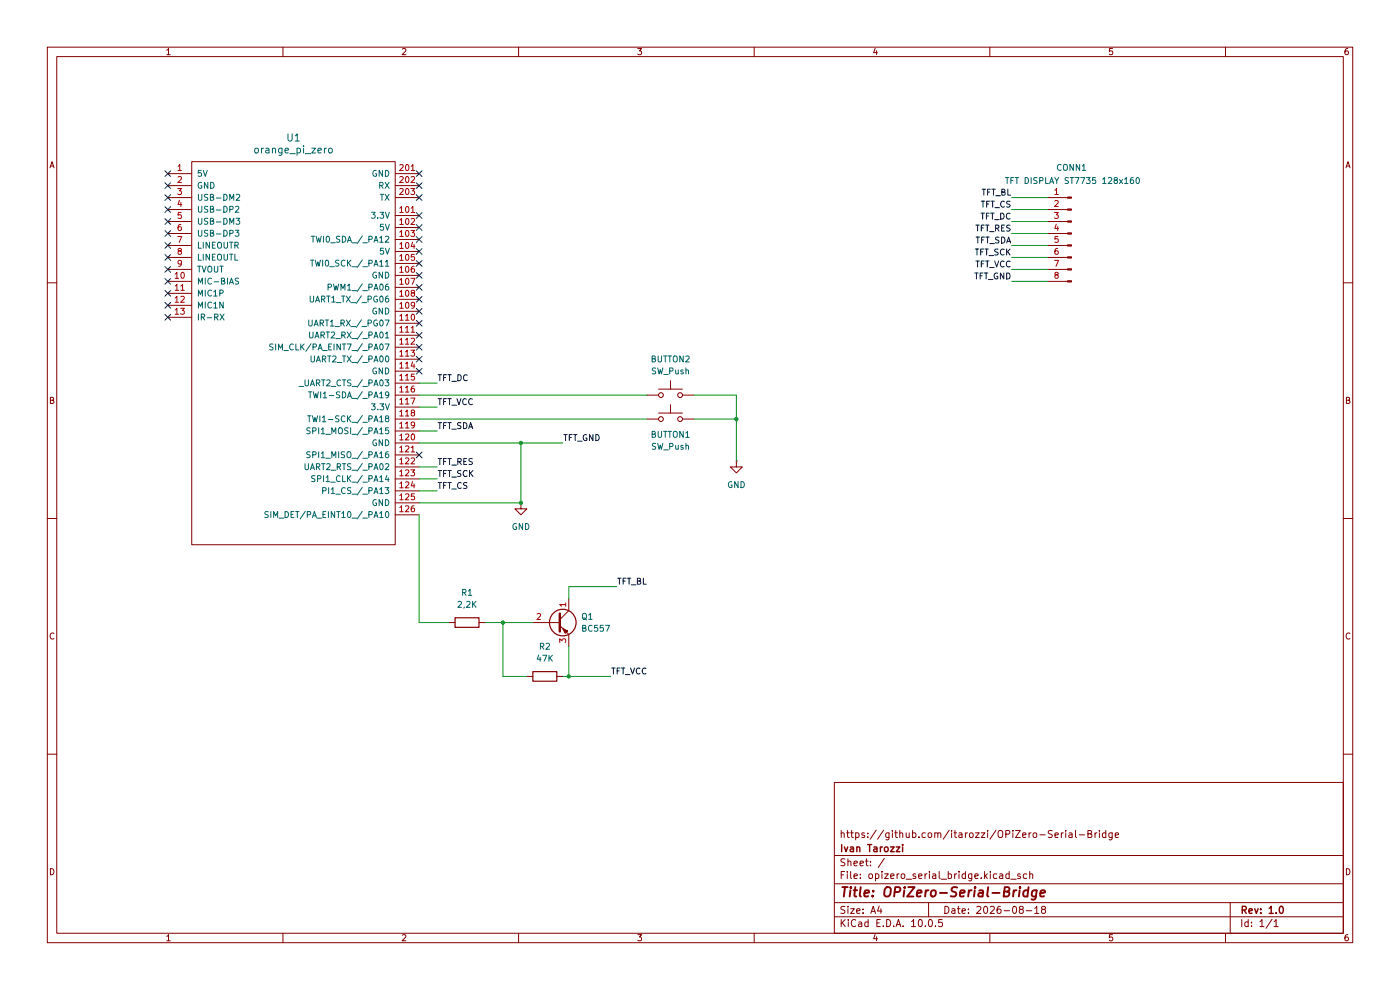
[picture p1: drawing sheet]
(kicad_sch
 (version 20260306)
 (generator "eeschema")
 (generator_version "10.0")
 (paper "A4")
 (title_block
  (title "OPiZero-Serial-Bridge")
  (date "2026-08-18")
  (rev "1.0")
  (company "Ivan Tarozzi")
  (comment 1 "https://github.com/itarozzi/OPiZero-Serial-Bridge"))
 (lib_symbols
  (symbol "Connector:Conn_01x08_Pin"
   (pin_names
    (offset 1.016) (hide yes)) (exclude_from_sim no) (in_bom yes) (on_board yes)
   (in_pos_files yes)
   (duplicate_pin_numbers_are_jumpers no)
   (property "Reference" "J" (at 0 10.16 0) (show_name no) (do_not_autoplace no) (effects (font (size 1.27 1.27))))
   (property "Value" "Conn_01x08_Pin" (at 0 -12.7 0) (show_name no) (do_not_autoplace no) (effects (font (size 1.27 1.27))))
   (property "Footprint" "" (at 0 0 0) (show_name no) (do_not_autoplace no) (hide yes) (effects (font (size 1.27 1.27))))
   (property "Datasheet" "" (at 0 0 0) (show_name no) (do_not_autoplace no) (hide yes) (effects (font (size 1.27 1.27))))
   (property "Description" "Generic connector, single row, 01x08, script generated" (at 0 0 0) (show_name no) (do_not_autoplace no) (hide yes) (effects (font (size 1.27 1.27))))
   (property "ki_locked" "" (at 0 0 0) (show_name no) (do_not_autoplace no) (effects (font (size 1.27 1.27))))
   (symbol "Conn_01x08_Pin_1_1"
    (rectangle (start 0.8636 7.747) (end 0 7.493) (stroke (width 0.1524) (type default)) (fill (type outline)))
    (rectangle (start 0.8636 5.207) (end 0 4.953) (stroke (width 0.1524) (type default)) (fill (type outline)))
    (rectangle (start 0.8636 2.667) (end 0 2.413) (stroke (width 0.1524) (type default)) (fill (type outline)))
    (rectangle (start 0.8636 0.127) (end 0 -0.127) (stroke (width 0.1524) (type default)) (fill (type outline)))
    (rectangle (start 0.8636 -2.413) (end 0 -2.667) (stroke (width 0.1524) (type default)) (fill (type outline)))
    (rectangle (start 0.8636 -4.953) (end 0 -5.207) (stroke (width 0.1524) (type default)) (fill (type outline)))
    (rectangle (start 0.8636 -7.493) (end 0 -7.747) (stroke (width 0.1524) (type default)) (fill (type outline)))
    (rectangle (start 0.8636 -10.033) (end 0 -10.287) (stroke (width 0.1524) (type default)) (fill (type outline)))
    (polyline (pts (xy 1.27 7.62) (xy 0.8636 7.62)) (stroke (width 0.1524) (type default)) (fill (type none)))
    (polyline (pts (xy 1.27 5.08) (xy 0.8636 5.08)) (stroke (width 0.1524) (type default)) (fill (type none)))
    (polyline (pts (xy 1.27 2.54) (xy 0.8636 2.54)) (stroke (width 0.1524) (type default)) (fill (type none)))
    (polyline (pts (xy 1.27 0) (xy 0.8636 0)) (stroke (width 0.1524) (type default)) (fill (type none)))
    (polyline (pts (xy 1.27 -2.54) (xy 0.8636 -2.54)) (stroke (width 0.1524) (type default)) (fill (type none)))
    (polyline (pts (xy 1.27 -5.08) (xy 0.8636 -5.08)) (stroke (width 0.1524) (type default)) (fill (type none)))
    (polyline (pts (xy 1.27 -7.62) (xy 0.8636 -7.62)) (stroke (width 0.1524) (type default)) (fill (type none)))
    (polyline (pts (xy 1.27 -10.16) (xy 0.8636 -10.16)) (stroke (width 0.1524) (type default)) (fill (type none)))
    (pin passive line (at 5.08 7.62 180) (length 3.81) (name "Pin_1" (effects (font (size 1.27 1.27)))) (number "1" (effects (font (size 1.27 1.27)))))
    (pin passive line (at 5.08 5.08 180) (length 3.81) (name "Pin_2" (effects (font (size 1.27 1.27)))) (number "2" (effects (font (size 1.27 1.27)))))
    (pin passive line (at 5.08 2.54 180) (length 3.81) (name "Pin_3" (effects (font (size 1.27 1.27)))) (number "3" (effects (font (size 1.27 1.27)))))
    (pin passive line (at 5.08 0 180) (length 3.81) (name "Pin_4" (effects (font (size 1.27 1.27)))) (number "4" (effects (font (size 1.27 1.27)))))
    (pin passive line (at 5.08 -2.54 180) (length 3.81) (name "Pin_5" (effects (font (size 1.27 1.27)))) (number "5" (effects (font (size 1.27 1.27)))))
    (pin passive line (at 5.08 -5.08 180) (length 3.81) (name "Pin_6" (effects (font (size 1.27 1.27)))) (number "6" (effects (font (size 1.27 1.27)))))
    (pin passive line (at 5.08 -7.62 180) (length 3.81) (name "Pin_7" (effects (font (size 1.27 1.27)))) (number "7" (effects (font (size 1.27 1.27)))))
    (pin passive line (at 5.08 -10.16 180) (length 3.81) (name "Pin_8" (effects (font (size 1.27 1.27)))) (number "8" (effects (font (size 1.27 1.27))))))
   (embedded_fonts no))
  (symbol "Device:R"
   (pin_numbers (hide yes))
   (pin_names
    (offset 0)) (exclude_from_sim no) (in_bom yes) (on_board yes)
   (in_pos_files yes)
   (duplicate_pin_numbers_are_jumpers no)
   (property "Reference" "R" (at 2.032 0 90) (show_name no) (do_not_autoplace no) (effects (font (size 1.27 1.27))))
   (property "Value" "R" (at 0 0 90) (show_name no) (do_not_autoplace no) (effects (font (size 1.27 1.27))))
   (property "Footprint" "" (at -1.778 0 90) (show_name no) (do_not_autoplace no) (hide yes) (effects (font (size 1.27 1.27))))
   (property "Datasheet" "" (at 0 0 0) (show_name no) (do_not_autoplace no) (hide yes) (effects (font (size 1.27 1.27))))
   (property "Description" "Resistor" (at 0 0 0) (show_name no) (do_not_autoplace no) (hide yes) (effects (font (size 1.27 1.27))))
   (symbol "R_0_1"
    (rectangle (start -1.016 -2.54) (end 1.016 2.54) (stroke (width 0.254) (type default)) (fill (type none))))
   (symbol "R_1_1"
    (pin passive line (at 0 3.81 270) (length 1.27) (name "" (effects (font (size 1.27 1.27)))) (number "1" (effects (font (size 1.27 1.27)))))
    (pin passive line (at 0 -3.81 90) (length 1.27) (name "" (effects (font (size 1.27 1.27)))) (number "2" (effects (font (size 1.27 1.27))))))
   (embedded_fonts no))
  (symbol "Switch:SW_Push"
   (pin_numbers (hide yes))
   (pin_names
    (offset 1.016) (hide yes)) (exclude_from_sim no) (in_bom yes) (on_board yes)
   (in_pos_files yes)
   (duplicate_pin_numbers_are_jumpers no)
   (property "Reference" "SW" (at 1.27 2.54 0) (show_name no) (do_not_autoplace no) (effects (font (size 1.27 1.27)) (justify left)))
   (property "Value" "SW_Push" (at 0 -1.524 0) (show_name no) (do_not_autoplace no) (effects (font (size 1.27 1.27))))
   (property "Footprint" "" (at 0 5.08 0) (show_name no) (do_not_autoplace no) (hide yes) (effects (font (size 1.27 1.27))))
   (property "Datasheet" "" (at 0 5.08 0) (show_name no) (do_not_autoplace no) (hide yes) (effects (font (size 1.27 1.27))))
   (property "Description" "Push button switch, generic, two pins" (at 0 0 0) (show_name no) (do_not_autoplace no) (hide yes) (effects (font (size 1.27 1.27))))
   (symbol "SW_Push_0_1"
    (circle (center -2.032 0) (radius 0.508) (stroke (width 0) (type default)) (fill (type none)))
    (polyline (pts (xy 0 1.27) (xy 0 3.048)) (stroke (width 0) (type default)) (fill (type none)))
    (circle (center 2.032 0) (radius 0.508) (stroke (width 0) (type default)) (fill (type none)))
    (polyline (pts (xy 2.54 1.27) (xy -2.54 1.27)) (stroke (width 0) (type default)) (fill (type none)))
    (pin passive line (at -5.08 0 0) (length 2.54) (name "1" (effects (font (size 1.27 1.27)))) (number "1" (effects (font (size 1.27 1.27)))))
    (pin passive line (at 5.08 0 180) (length 2.54) (name "2" (effects (font (size 1.27 1.27)))) (number "2" (effects (font (size 1.27 1.27))))))
   (embedded_fonts no))
  (symbol "Transistor_BJT:BC557"
   (pin_names
    (offset 0) (hide yes)) (exclude_from_sim no) (in_bom yes) (on_board yes)
   (in_pos_files yes)
   (duplicate_pin_numbers_are_jumpers no)
   (property "Reference" "Q" (at 5.08 1.905 0) (show_name no) (do_not_autoplace no) (effects (font (size 1.27 1.27)) (justify left)))
   (property "Value" "BC557" (at 5.08 0 0) (show_name no) (do_not_autoplace no) (effects (font (size 1.27 1.27)) (justify left)))
   (property "Footprint" "Package_TO_SOT_THT:TO-92_Inline" (at 5.08 -1.905 0) (show_name no) (do_not_autoplace no) (hide yes) (effects (font (size 1.27 1.27)
    (italic yes)) (justify left)))
   (property "Datasheet" "https://www.onsemi.com/pub/Collateral/BC556BTA-D.pdf" (at 0 0 0) (show_name no) (do_not_autoplace no) (hide yes) (effects (font (size 1.27 1.27)) (justify left)))
   (property "Description" "0.1A Ic, 45V Vce, PNP Small Signal Transistor, TO-92" (at 0 0 0) (show_name no) (do_not_autoplace no) (hide yes) (effects (font (size 1.27 1.27))))
   (property "Sim.Device" "PNP" (at 0 0 0) (show_name no) (do_not_autoplace no) (hide yes) (effects (font (size 1.27 1.27))))
   (property "Sim.Pins" "1=C 2=B 3=E" (at 0 0 0) (show_name no) (do_not_autoplace no) (hide yes) (effects (font (size 1.27 1.27))))
   (symbol "BC557_0_1"
    (polyline (pts (xy -2.54 0) (xy 0.635 0)) (stroke (width 0) (type default)) (fill (type none)))
    (polyline (pts (xy 0.635 1.905) (xy 0.635 -1.905)) (stroke (width 0.508) (type default)) (fill (type none)))
    (polyline (pts (xy 0.635 0.635) (xy 2.54 2.54)) (stroke (width 0) (type default)) (fill (type none)))
    (polyline (pts (xy 0.635 -0.635) (xy 2.54 -2.54)) (stroke (width 0) (type default)) (fill (type none)))
    (circle (center 1.27 0) (radius 2.8194) (stroke (width 0.254) (type default)) (fill (type none)))
    (polyline (pts (xy 2.286 -1.778) (xy 1.778 -2.286) (xy 1.27 -1.27) (xy 2.286 -1.778)) (stroke (width 0) (type default)) (fill (type outline))))
   (symbol "BC557_1_1"
    (pin passive line (at 2.54 5.08 270) (length 2.54) (name "C" (effects (font (size 1.27 1.27)))) (number "1" (effects (font (size 1.27 1.27)))))
    (pin input line (at -5.08 0 0) (length 2.54) (name "B" (effects (font (size 1.27 1.27)))) (number "2" (effects (font (size 1.27 1.27)))))
    (pin passive line (at 2.54 -5.08 90) (length 2.54) (name "E" (effects (font (size 1.27 1.27)))) (number "3" (effects (font (size 1.27 1.27))))))
   (embedded_fonts no))
  (symbol "orange:orange_pi_zero"
   (pin_names
    (offset 1.016)) (exclude_from_sim no) (in_bom yes) (on_board yes)
   (in_pos_files yes)
   (duplicate_pin_numbers_are_jumpers no)
   (property "Reference" "U" (at 2.54 25.4 0) (show_name no) (do_not_autoplace no) (effects (font (size 1.524 1.524))))
   (property "Value" "orange_pi_zero" (at 3.81 -41.91 0) (show_name no) (do_not_autoplace no) (effects (font (size 1.524 1.524))))
   (property "Footprint" "" (at -6.35 20.32 0) (show_name no) (do_not_autoplace no) (effects (font (size 1.524 1.524))))
   (property "Datasheet" "" (at -6.35 20.32 0) (show_name no) (do_not_autoplace no) (effects (font (size 1.524 1.524))))
   (property "Description" "" (at 0 0 0) (show_name no) (do_not_autoplace no) (hide yes) (effects (font (size 1.27 1.27))))
   (symbol "orange_pi_zero_0_1"
    (rectangle (start -22.86 41.91) (end 20.32 -39.37) (stroke (width 0) (type solid)) (fill (type none))))
   (symbol "orange_pi_zero_1_1"
    (pin power_in line (at -27.94 39.37 0) (length 5.08) (name "5V" (effects (font (size 1.27 1.27)))) (number "1" (effects (font (size 1.27 1.27)))))
    (pin power_in line (at -27.94 36.83 0) (length 5.08) (name "GND" (effects (font (size 1.27 1.27)))) (number "2" (effects (font (size 1.27 1.27)))))
    (pin bidirectional line (at -27.94 34.29 0) (length 5.08) (name "USB-DM2" (effects (font (size 1.27 1.27)))) (number "3" (effects (font (size 1.27 1.27)))))
    (pin bidirectional line (at -27.94 31.75 0) (length 5.08) (name "USB-DP2" (effects (font (size 1.27 1.27)))) (number "4" (effects (font (size 1.27 1.27)))))
    (pin bidirectional line (at -27.94 29.21 0) (length 5.08) (name "USB-DM3" (effects (font (size 1.27 1.27)))) (number "5" (effects (font (size 1.27 1.27)))))
    (pin bidirectional line (at -27.94 26.67 0) (length 5.08) (name "USB-DP3" (effects (font (size 1.27 1.27)))) (number "6" (effects (font (size 1.27 1.27)))))
    (pin output line (at -27.94 24.13 0) (length 5.08) (name "LINEOUTR" (effects (font (size 1.27 1.27)))) (number "7" (effects (font (size 1.27 1.27)))))
    (pin output line (at -27.94 21.59 0) (length 5.08) (name "LINEOUTL" (effects (font (size 1.27 1.27)))) (number "8" (effects (font (size 1.27 1.27)))))
    (pin output line (at -27.94 19.05 0) (length 5.08) (name "TVOUT" (effects (font (size 1.27 1.27)))) (number "9" (effects (font (size 1.27 1.27)))))
    (pin output line (at -27.94 16.51 0) (length 5.08) (name "MIC-BIAS" (effects (font (size 1.27 1.27)))) (number "10" (effects (font (size 1.27 1.27)))))
    (pin input line (at -27.94 13.97 0) (length 5.08) (name "MIC1P" (effects (font (size 1.27 1.27)))) (number "11" (effects (font (size 1.27 1.27)))))
    (pin input line (at -27.94 11.43 0) (length 5.08) (name "MIC1N" (effects (font (size 1.27 1.27)))) (number "12" (effects (font (size 1.27 1.27)))))
    (pin output line (at -27.94 8.89 0) (length 5.08) (name "IR-RX" (effects (font (size 1.27 1.27)))) (number "13" (effects (font (size 1.27 1.27)))))
    (pin power_out line (at 25.4 30.48 180) (length 5.08) (name "3.3V" (effects (font (size 1.27 1.27)))) (number "101" (effects (font (size 1.27 1.27)))))
    (pin power_out line (at 25.4 27.94 180) (length 5.08) (name "5V" (effects (font (size 1.27 1.27)))) (number "102" (effects (font (size 1.27 1.27)))))
    (pin input line (at 25.4 25.4 180) (length 5.08) (name "TWI0_SDA_/_PA12" (effects (font (size 1.27 1.27)))) (number "103" (effects (font (size 1.27 1.27)))))
    (pin power_out line (at 25.4 22.86 180) (length 5.08) (name "5V" (effects (font (size 1.27 1.27)))) (number "104" (effects (font (size 1.27 1.27)))))
    (pin input line (at 25.4 20.32 180) (length 5.08) (name "TWI0_SCK_/_PA11" (effects (font (size 1.27 1.27)))) (number "105" (effects (font (size 1.27 1.27)))))
    (pin power_out line (at 25.4 17.78 180) (length 5.08) (name "GND" (effects (font (size 1.27 1.27)))) (number "106" (effects (font (size 1.27 1.27)))))
    (pin input line (at 25.4 15.24 180) (length 5.08) (name "PWM1_/_PA06" (effects (font (size 1.27 1.27)))) (number "107" (effects (font (size 1.27 1.27)))))
    (pin input line (at 25.4 12.7 180) (length 5.08) (name "UART1_TX_/_PG06" (effects (font (size 1.27 1.27)))) (number "108" (effects (font (size 1.27 1.27)))))
    (pin power_out line (at 25.4 10.16 180) (length 5.08) (name "GND" (effects (font (size 1.27 1.27)))) (number "109" (effects (font (size 1.27 1.27)))))
    (pin input line (at 25.4 7.62 180) (length 5.08) (name "UART1_RX_/_PG07" (effects (font (size 1.27 1.27)))) (number "110" (effects (font (size 1.27 1.27)))))
    (pin input line (at 25.4 5.08 180) (length 5.08) (name "UART2_RX_/_PA01" (effects (font (size 1.27 1.27)))) (number "111" (effects (font (size 1.27 1.27)))))
    (pin input line (at 25.4 2.54 180) (length 5.08) (name "SIM_CLK/PA_EINT7_/_PA07" (effects (font (size 1.27 1.27)))) (number "112" (effects (font (size 1.27 1.27)))))
    (pin input line (at 25.4 0 180) (length 5.08) (name "UART2_TX_/_PA00" (effects (font (size 1.27 1.27)))) (number "113" (effects (font (size 1.27 1.27)))))
    (pin power_out line (at 25.4 -2.54 180) (length 5.08) (name "GND" (effects (font (size 1.27 1.27)))) (number "114" (effects (font (size 1.27 1.27)))))
    (pin input line (at 25.4 -5.08 180) (length 5.08) (name "_UART2_CTS_/_PA03" (effects (font (size 1.27 1.27)))) (number "115" (effects (font (size 1.27 1.27)))))
    (pin input line (at 25.4 -7.62 180) (length 5.08) (name "TWI1-SDA_/_PA19" (effects (font (size 1.27 1.27)))) (number "116" (effects (font (size 1.27 1.27)))))
    (pin power_out line (at 25.4 -10.16 180) (length 5.08) (name "3.3V" (effects (font (size 1.27 1.27)))) (number "117" (effects (font (size 1.27 1.27)))))
    (pin input line (at 25.4 -12.7 180) (length 5.08) (name "TWI1-SCK_/_PA18" (effects (font (size 1.27 1.27)))) (number "118" (effects (font (size 1.27 1.27)))))
    (pin input line (at 25.4 -15.24 180) (length 5.08) (name "SPI1_MOSI_/_PA15" (effects (font (size 1.27 1.27)))) (number "119" (effects (font (size 1.27 1.27)))))
    (pin input line (at 25.4 -17.78 180) (length 5.08) (name "GND" (effects (font (size 1.27 1.27)))) (number "120" (effects (font (size 1.27 1.27)))))
    (pin input line (at 25.4 -20.32 180) (length 5.08) (name "SPI1_MISO_/_PA16" (effects (font (size 1.27 1.27)))) (number "121" (effects (font (size 1.27 1.27)))))
    (pin input line (at 25.4 -22.86 180) (length 5.08) (name "UART2_RTS_/_PA02" (effects (font (size 1.27 1.27)))) (number "122" (effects (font (size 1.27 1.27)))))
    (pin input line (at 25.4 -25.4 180) (length 5.08) (name "SPI1_CLK_/_PA14" (effects (font (size 1.27 1.27)))) (number "123" (effects (font (size 1.27 1.27)))))
    (pin input line (at 25.4 -27.94 180) (length 5.08) (name "PI1_CS_/_PA13" (effects (font (size 1.27 1.27)))) (number "124" (effects (font (size 1.27 1.27)))))
    (pin power_out line (at 25.4 -30.48 180) (length 5.08) (name "GND" (effects (font (size 1.27 1.27)))) (number "125" (effects (font (size 1.27 1.27)))))
    (pin input line (at 25.4 -33.02 180) (length 5.08) (name "SIM_DET/PA_EINT10_/_PA10" (effects (font (size 1.27 1.27)))) (number "126" (effects (font (size 1.27 1.27)))))
    (pin power_in line (at 25.4 39.37 180) (length 5.08) (name "GND" (effects (font (size 1.27 1.27)))) (number "201" (effects (font (size 1.27 1.27)))))
    (pin input line (at 25.4 36.83 180) (length 5.08) (name "RX" (effects (font (size 1.27 1.27)))) (number "202" (effects (font (size 1.27 1.27)))))
    (pin input line (at 25.4 34.29 180) (length 5.08) (name "TX" (effects (font (size 1.27 1.27)))) (number "203" (effects (font (size 1.27 1.27))))))
   (embedded_fonts no))
  (symbol "power:GND"
   (power global)
   (pin_numbers (hide yes))
   (pin_names
    (offset 0) (hide yes)) (exclude_from_sim no) (in_bom yes) (on_board yes)
   (in_pos_files yes)
   (duplicate_pin_numbers_are_jumpers no)
   (property "Reference" "#PWR" (at 0 -6.35 0) (show_name no) (do_not_autoplace no) (hide yes) (effects (font (size 1.27 1.27))))
   (property "Value" "GND" (at 0 -3.81 0) (show_name no) (do_not_autoplace no) (effects (font (size 1.27 1.27))))
   (property "Footprint" "" (at 0 0 0) (show_name no) (do_not_autoplace no) (hide yes) (effects (font (size 1.27 1.27))))
   (property "Datasheet" "" (at 0 0 0) (show_name no) (do_not_autoplace no) (hide yes) (effects (font (size 1.27 1.27))))
   (property "Description" "Power symbol creates a global label with name \"GND\" , ground" (at 0 0 0) (show_name no) (do_not_autoplace no) (hide yes) (effects (font (size 1.27 1.27))))
   (symbol "GND_0_1"
    (polyline (pts (xy 0 0) (xy 0 -1.27) (xy 1.27 -1.27) (xy 0 -2.54) (xy -1.27 -1.27) (xy 0 -1.27)) (stroke (width 0) (type default)) (fill (type none))))
   (symbol "GND_1_1"
    (pin power_in line (at 0 0 270) (length 0) (name "" (effects (font (size 1.27 1.27)))) (number "1" (effects (font (size 1.27 1.27))))))
   (embedded_fonts no)))
 (junction
  (at 120.65 143.51)
  (diameter 0)
  (color 0 0 0 0))
 (junction
  (at 110.49 93.98)
  (diameter 0)
  (color 0 0 0 0))
 (junction
  (at 110.49 106.68)
  (diameter 0)
  (color 0 0 0 0))
 (junction
  (at 106.68 132.08)
  (diameter 0)
  (color 0 0 0 0))
 (junction
  (at 156.21 88.9)
  (diameter 0)
  (color 0 0 0 0))
 (no_connect
  (at 88.9 60.96))
 (no_connect
  (at 88.9 58.42))
 (no_connect
  (at 35.56 46.99))
 (no_connect
  (at 35.56 41.91))
 (no_connect
  (at 88.9 41.91))
 (no_connect
  (at 88.9 63.5))
 (no_connect
  (at 88.9 71.12))
 (no_connect
  (at 88.9 45.72))
 (no_connect
  (at 35.56 67.31))
 (no_connect
  (at 88.9 50.8))
 (no_connect
  (at 35.56 64.77))
 (no_connect
  (at 35.56 54.61))
 (no_connect
  (at 88.9 76.2))
 (no_connect
  (at 35.56 62.23))
 (no_connect
  (at 88.9 78.74))
 (no_connect
  (at 88.9 39.37))
 (no_connect
  (at 35.56 52.07))
 (no_connect
  (at 88.9 68.58))
 (no_connect
  (at 35.56 49.53))
 (no_connect
  (at 88.9 53.34))
 (no_connect
  (at 35.56 44.45))
 (no_connect
  (at 35.56 57.15))
 (no_connect
  (at 88.9 73.66))
 (no_connect
  (at 35.56 36.83))
 (no_connect
  (at 88.9 66.04))
 (no_connect
  (at 88.9 48.26))
 (no_connect
  (at 88.9 36.83))
 (no_connect
  (at 35.56 59.69))
 (no_connect
  (at 35.56 39.37))
 (no_connect
  (at 88.9 96.52))
 (no_connect
  (at 88.9 55.88))
 (wire
  (pts (xy 147.32 88.9) (xy 156.21 88.9))
  (stroke (width 0) (type default)))
 (wire
  (pts (xy 214.63 46.99) (xy 222.25 46.99))
  (stroke (width 0) (type default)))
 (wire
  (pts (xy 88.9 93.98) (xy 110.49 93.98))
  (stroke (width 0) (type default)))
 (wire
  (pts (xy 214.63 52.07) (xy 222.25 52.07))
  (stroke (width 0) (type default)))
 (wire
  (pts (xy 88.9 91.44) (xy 92.71 91.44))
  (stroke (width 0) (type default)))
 (wire
  (pts (xy 120.65 143.51) (xy 120.65 137.16))
  (stroke (width 0) (type default)))
 (wire
  (pts (xy 214.63 59.69) (xy 222.25 59.69))
  (stroke (width 0) (type default)))
 (wire
  (pts (xy 147.32 83.82) (xy 156.21 83.82))
  (stroke (width 0) (type default)))
 (wire
  (pts (xy 88.9 86.36) (xy 92.71 86.36))
  (stroke (width 0) (type default)))
 (wire
  (pts (xy 88.9 88.9) (xy 137.16 88.9))
  (stroke (width 0) (type default)))
 (wire
  (pts (xy 88.9 104.14) (xy 92.71 104.14))
  (stroke (width 0) (type default)))
 (wire
  (pts (xy 88.9 83.82) (xy 137.16 83.82))
  (stroke (width 0) (type default)))
 (wire
  (pts (xy 110.49 93.98) (xy 110.49 106.68))
  (stroke (width 0) (type default)))
 (wire
  (pts (xy 120.65 124.46) (xy 120.65 127))
  (stroke (width 0) (type default)))
 (wire
  (pts (xy 214.63 44.45) (xy 222.25 44.45))
  (stroke (width 0) (type default)))
 (wire
  (pts (xy 156.21 88.9) (xy 156.21 97.79))
  (stroke (width 0) (type default)))
 (wire
  (pts (xy 88.9 132.08) (xy 88.9 109.22))
  (stroke (width 0) (type default)))
 (wire
  (pts (xy 88.9 101.6) (xy 92.71 101.6))
  (stroke (width 0) (type default)))
 (wire
  (pts (xy 88.9 99.06) (xy 92.71 99.06))
  (stroke (width 0) (type default)))
 (wire
  (pts (xy 110.49 93.98) (xy 119.38 93.98))
  (stroke (width 0) (type default)))
 (wire
  (pts (xy 95.25 132.08) (xy 88.9 132.08))
  (stroke (width 0) (type default)))
 (wire
  (pts (xy 214.63 57.15) (xy 222.25 57.15))
  (stroke (width 0) (type default)))
 (wire
  (pts (xy 111.76 143.51) (xy 106.68 143.51))
  (stroke (width 0) (type default)))
 (wire
  (pts (xy 156.21 83.82) (xy 156.21 88.9))
  (stroke (width 0) (type default)))
 (wire
  (pts (xy 120.65 124.46) (xy 130.81 124.46))
  (stroke (width 0) (type default)))
 (wire
  (pts (xy 120.65 143.51) (xy 129.54 143.51))
  (stroke (width 0) (type default)))
 (wire
  (pts (xy 214.63 49.53) (xy 222.25 49.53))
  (stroke (width 0) (type default)))
 (wire
  (pts (xy 106.68 132.08) (xy 113.03 132.08))
  (stroke (width 0) (type default)))
 (wire
  (pts (xy 119.38 143.51) (xy 120.65 143.51))
  (stroke (width 0) (type default)))
 (wire
  (pts (xy 214.63 54.61) (xy 222.25 54.61))
  (stroke (width 0) (type default)))
 (wire
  (pts (xy 88.9 81.28) (xy 92.71 81.28))
  (stroke (width 0) (type default)))
 (wire
  (pts (xy 214.63 41.91) (xy 222.25 41.91))
  (stroke (width 0) (type default)))
 (wire
  (pts (xy 88.9 106.68) (xy 110.49 106.68))
  (stroke (width 0) (type default)))
 (wire
  (pts (xy 102.87 132.08) (xy 106.68 132.08))
  (stroke (width 0) (type default)))
 (wire
  (pts (xy 106.68 143.51) (xy 106.68 132.08))
  (stroke (width 0) (type default)))
 (label "TFT_SDA"
  (at 92.71 91.44 0)
  (effects (font (size 1.27 1.27)) (justify left bottom)))
 (label "TFT_DC"
  (at 92.71 81.28 0)
  (effects (font (size 1.27 1.27)) (justify left bottom)))
 (label "TFT_RES"
  (at 92.71 99.06 0)
  (effects (font (size 1.27 1.27)) (justify left bottom)))
 (label "TFT_BL"
  (at 130.81 124.46 0)
  (effects (font (size 1.27 1.27)) (justify left bottom)))
 (label "TFT_VCC"
  (at 214.63 57.15 180)
  (effects (font (size 1.27 1.27)) (justify right bottom)))
 (label "TFT_GND"
  (at 214.63 59.69 180)
  (effects (font (size 1.27 1.27)) (justify right bottom)))
 (label "TFT_DC"
  (at 214.63 46.99 180)
  (effects (font (size 1.27 1.27)) (justify right bottom)))
 (label "TFT_SCK"
  (at 214.63 54.61 180)
  (effects (font (size 1.27 1.27)) (justify right bottom)))
 (label "TFT_CS"
  (at 92.71 104.14 0)
  (effects (font (size 1.27 1.27)) (justify left bottom)))
 (label "TFT_GND"
  (at 119.38 93.98 0)
  (effects (font (size 1.27 1.27)) (justify left bottom)))
 (label "TFT_SDA"
  (at 214.63 52.07 180)
  (effects (font (size 1.27 1.27)) (justify right bottom)))
 (label "TFT_VCC"
  (at 92.71 86.36 0)
  (effects (font (size 1.27 1.27)) (justify left bottom)))
 (label "TFT_CS"
  (at 214.63 44.45 180)
  (effects (font (size 1.27 1.27)) (justify right bottom)))
 (label "TFT_VCC"
  (at 129.54 143.51 0)
  (effects (font (size 1.27 1.27)) (justify left bottom)))
 (label "TFT_RES"
  (at 214.63 49.53 180)
  (effects (font (size 1.27 1.27)) (justify right bottom)))
 (label "TFT_SCK"
  (at 92.71 101.6 0)
  (effects (font (size 1.27 1.27)) (justify left bottom)))
 (label "TFT_BL"
  (at 214.63 41.91 180)
  (effects (font (size 1.27 1.27)) (justify right bottom)))
 (symbol
  (lib_id "Switch:SW_Push")
  (at 142.24 88.9 0)
  (unit 1)
  (body_style 1)
  (exclude_from_sim no)
  (in_bom yes)
  (on_board yes)
  (in_pos_files yes)
  (dnp no)
  (property "Reference" "BUTTON1" (at 142.24 92.202 0) (show_name no) (do_not_autoplace no) (effects (font (size 1.27 1.27))))
  (property "Value" "SW_Push" (at 142.24 94.742 0) (show_name no) (do_not_autoplace no) (effects (font (size 1.27 1.27))))
  (property "Footprint" "" (at 142.24 83.82 0) (hide yes) (show_name no) (do_not_autoplace no) (effects (font (size 1.27 1.27))))
  (property "Datasheet" "" (at 142.24 83.82 0) (hide yes) (show_name no) (do_not_autoplace no) (effects (font (size 1.27 1.27))))
  (property "Description" "Push button switch, generic, two pins" (at 142.24 88.9 0) (hide yes) (show_name no) (do_not_autoplace no) (effects (font (size 1.27 1.27))))
  (pin "2")
  (pin "1"))
 (symbol
  (lib_id "power:GND")
  (at 156.21 97.79 0)
  (unit 1)
  (body_style 1)
  (exclude_from_sim no)
  (in_bom yes)
  (on_board yes)
  (in_pos_files yes)
  (dnp no)
  (fields_autoplaced yes)
  (property "Reference" "#PWR05" (at 156.21 104.14 0) (hide yes) (show_name no) (do_not_autoplace no) (effects (font (size 1.27 1.27))))
  (property "Value" "GND" (at 156.21 102.87 0) (show_name no) (do_not_autoplace no) (effects (font (size 1.27 1.27))))
  (property "Footprint" "" (at 156.21 97.79 0) (hide yes) (show_name no) (do_not_autoplace no) (effects (font (size 1.27 1.27))))
  (property "Datasheet" "" (at 156.21 97.79 0) (hide yes) (show_name no) (do_not_autoplace no) (effects (font (size 1.27 1.27))))
  (property "Description" "Power symbol creates a global label with name \"GND\" , ground" (at 156.21 97.79 0) (hide yes) (show_name no) (do_not_autoplace no) (effects (font (size 1.27 1.27))))
  (pin "1"))
 (symbol
  (lib_id "Device:R")
  (at 99.06 132.08 90)
  (unit 1)
  (body_style 1)
  (exclude_from_sim no)
  (in_bom yes)
  (on_board yes)
  (in_pos_files yes)
  (dnp no)
  (fields_autoplaced yes)
  (property "Reference" "R1" (at 99.06 125.73 90) (show_name no) (do_not_autoplace no) (effects (font (size 1.27 1.27))))
  (property "Value" "2,2K" (at 99.06 128.27 90) (show_name no) (do_not_autoplace no) (effects (font (size 1.27 1.27))))
  (property "Footprint" "" (at 99.06 133.858 90) (hide yes) (show_name no) (do_not_autoplace no) (effects (font (size 1.27 1.27))))
  (property "Datasheet" "" (at 99.06 132.08 0) (hide yes) (show_name no) (do_not_autoplace no) (effects (font (size 1.27 1.27))))
  (property "Description" "Resistor" (at 99.06 132.08 0) (hide yes) (show_name no) (do_not_autoplace no) (effects (font (size 1.27 1.27))))
  (pin "2")
  (pin "1"))
 (symbol
  (lib_id "Transistor_BJT:BC557")
  (at 118.11 132.08 0)
  (unit 1)
  (body_style 1)
  (exclude_from_sim no)
  (in_bom yes)
  (on_board yes)
  (in_pos_files yes)
  (dnp no)
  (fields_autoplaced yes)
  (property "Reference" "Q1" (at 123.19 130.8099 0) (show_name no) (do_not_autoplace no) (effects (font (size 1.27 1.27)) (justify left)))
  (property "Value" "BC557" (at 123.19 133.3499 0) (show_name no) (do_not_autoplace no) (effects (font (size 1.27 1.27)) (justify left)))
  (property "Footprint" "Package_TO_SOT_THT:TO-92_Inline" (at 123.19 133.985 0) (hide yes) (show_name no) (do_not_autoplace no) (effects (font (size 1.27 1.27)
    (italic yes)) (justify left)))
  (property "Datasheet" "https://www.onsemi.com/pub/Collateral/BC556BTA-D.pdf" (at 118.11 132.08 0) (hide yes) (show_name no) (do_not_autoplace no) (effects (font (size 1.27 1.27)) (justify left)))
  (property "Description" "0.1A Ic, 45V Vce, PNP Small Signal Transistor, TO-92" (at 118.11 132.08 0) (hide yes) (show_name no) (do_not_autoplace no) (effects (font (size 1.27 1.27))))
  (property "Sim.Device" "PNP" (at 118.11 132.08 0) (hide yes) (show_name no) (do_not_autoplace no) (effects (font (size 1.27 1.27))))
  (property "Sim.Pins" "1=C 2=B 3=E" (at 118.11 132.08 0) (hide yes) (show_name no) (do_not_autoplace no) (effects (font (size 1.27 1.27))))
  (pin "3")
  (pin "2")
  (pin "1"))
 (symbol
  (lib_id "orange:orange_pi_zero")
  (at 63.5 76.2 0)
  (unit 1)
  (body_style 1)
  (exclude_from_sim no)
  (in_bom yes)
  (on_board yes)
  (in_pos_files yes)
  (dnp no)
  (fields_autoplaced yes)
  (property "Reference" "U1" (at 62.23 29.21 0) (show_name no) (do_not_autoplace no) (effects (font (size 1.524 1.524))))
  (property "Value" "orange_pi_zero" (at 62.23 31.75 0) (show_name no) (do_not_autoplace no) (effects (font (size 1.524 1.524))))
  (property "Footprint" "" (at 57.15 55.88 0) (show_name no) (do_not_autoplace no) (effects (font (size 1.524 1.524))))
  (property "Datasheet" "" (at 57.15 55.88 0) (show_name no) (do_not_autoplace no) (effects (font (size 1.524 1.524))))
  (property "Description" "" (at 63.5 76.2 0) (hide yes) (show_name no) (do_not_autoplace no) (effects (font (size 1.27 1.27))))
  (pin "203")
  (pin "4")
  (pin "6")
  (pin "118")
  (pin "114")
  (pin "3")
  (pin "117")
  (pin "10")
  (pin "124")
  (pin "102")
  (pin "12")
  (pin "123")
  (pin "202")
  (pin "104")
  (pin "116")
  (pin "103")
  (pin "115")
  (pin "9")
  (pin "121")
  (pin "125")
  (pin "110")
  (pin "120")
  (pin "105")
  (pin "101")
  (pin "126")
  (pin "11")
  (pin "7")
  (pin "106")
  (pin "201")
  (pin "122")
  (pin "119")
  (pin "13")
  (pin "113")
  (pin "5")
  (pin "109")
  (pin "108")
  (pin "8")
  (pin "111")
  (pin "107")
  (pin "112")
  (pin "1")
  (pin "2"))
 (symbol
  (lib_id "Connector:Conn_01x08_Pin")
  (at 227.33 49.53 0)
  (mirror y)
  (unit 1)
  (body_style 1)
  (exclude_from_sim no)
  (in_bom yes)
  (on_board yes)
  (in_pos_files yes)
  (dnp no)
  (property "Reference" "CONN1" (at 227.33 35.56 0) (show_name no) (do_not_autoplace no) (effects (font (size 1.27 1.27))))
  (property "Value" "TFT DISPLAY ST7735 128x160" (at 227.584 38.354 0) (show_name no) (do_not_autoplace no) (effects (font (size 1.27 1.27))))
  (property "Footprint" "" (at 227.33 49.53 0) (hide yes) (show_name no) (do_not_autoplace no) (effects (font (size 1.27 1.27))))
  (property "Datasheet" "" (at 227.33 49.53 0) (hide yes) (show_name no) (do_not_autoplace no) (effects (font (size 1.27 1.27))))
  (property "Description" "Generic connector, single row, 01x08, script generated" (at 227.33 49.53 0) (hide yes) (show_name no) (do_not_autoplace no) (effects (font (size 1.27 1.27))))
  (pin "2")
  (pin "8")
  (pin "3")
  (pin "4")
  (pin "5")
  (pin "1")
  (pin "6")
  (pin "7"))
 (symbol
  (lib_id "power:GND")
  (at 110.49 106.68 0)
  (unit 1)
  (body_style 1)
  (exclude_from_sim no)
  (in_bom yes)
  (on_board yes)
  (in_pos_files yes)
  (dnp no)
  (fields_autoplaced yes)
  (property "Reference" "#PWR02" (at 110.49 113.03 0) (hide yes) (show_name no) (do_not_autoplace no) (effects (font (size 1.27 1.27))))
  (property "Value" "GND" (at 110.49 111.76 0) (show_name no) (do_not_autoplace no) (effects (font (size 1.27 1.27))))
  (property "Footprint" "" (at 110.49 106.68 0) (hide yes) (show_name no) (do_not_autoplace no) (effects (font (size 1.27 1.27))))
  (property "Datasheet" "" (at 110.49 106.68 0) (hide yes) (show_name no) (do_not_autoplace no) (effects (font (size 1.27 1.27))))
  (property "Description" "Power symbol creates a global label with name \"GND\" , ground" (at 110.49 106.68 0) (hide yes) (show_name no) (do_not_autoplace no) (effects (font (size 1.27 1.27))))
  (pin "1"))
 (symbol
  (lib_id "Switch:SW_Push")
  (at 142.24 83.82 0)
  (unit 1)
  (body_style 1)
  (exclude_from_sim no)
  (in_bom yes)
  (on_board yes)
  (in_pos_files yes)
  (dnp no)
  (fields_autoplaced yes)
  (property "Reference" "BUTTON2" (at 142.24 76.2 0) (show_name no) (do_not_autoplace no) (effects (font (size 1.27 1.27))))
  (property "Value" "SW_Push" (at 142.24 78.74 0) (show_name no) (do_not_autoplace no) (effects (font (size 1.27 1.27))))
  (property "Footprint" "" (at 142.24 78.74 0) (hide yes) (show_name no) (do_not_autoplace no) (effects (font (size 1.27 1.27))))
  (property "Datasheet" "" (at 142.24 78.74 0) (hide yes) (show_name no) (do_not_autoplace no) (effects (font (size 1.27 1.27))))
  (property "Description" "Push button switch, generic, two pins" (at 142.24 83.82 0) (hide yes) (show_name no) (do_not_autoplace no) (effects (font (size 1.27 1.27))))
  (pin "1")
  (pin "2"))
 (symbol
  (lib_id "Device:R")
  (at 115.57 143.51 90)
  (unit 1)
  (body_style 1)
  (exclude_from_sim no)
  (in_bom yes)
  (on_board yes)
  (in_pos_files yes)
  (dnp no)
  (fields_autoplaced yes)
  (property "Reference" "R2" (at 115.57 137.16 90) (show_name no) (do_not_autoplace no) (effects (font (size 1.27 1.27))))
  (property "Value" "47K" (at 115.57 139.7 90) (show_name no) (do_not_autoplace no) (effects (font (size 1.27 1.27))))
  (property "Footprint" "" (at 115.57 145.288 90) (hide yes) (show_name no) (do_not_autoplace no) (effects (font (size 1.27 1.27))))
  (property "Datasheet" "" (at 115.57 143.51 0) (hide yes) (show_name no) (do_not_autoplace no) (effects (font (size 1.27 1.27))))
  (property "Description" "Resistor" (at 115.57 143.51 0) (hide yes) (show_name no) (do_not_autoplace no) (effects (font (size 1.27 1.27))))
  (pin "2")
  (pin "1"))
 (sheet_instances
  (path ""
   (page "1")))
 (embedded_fonts no))
